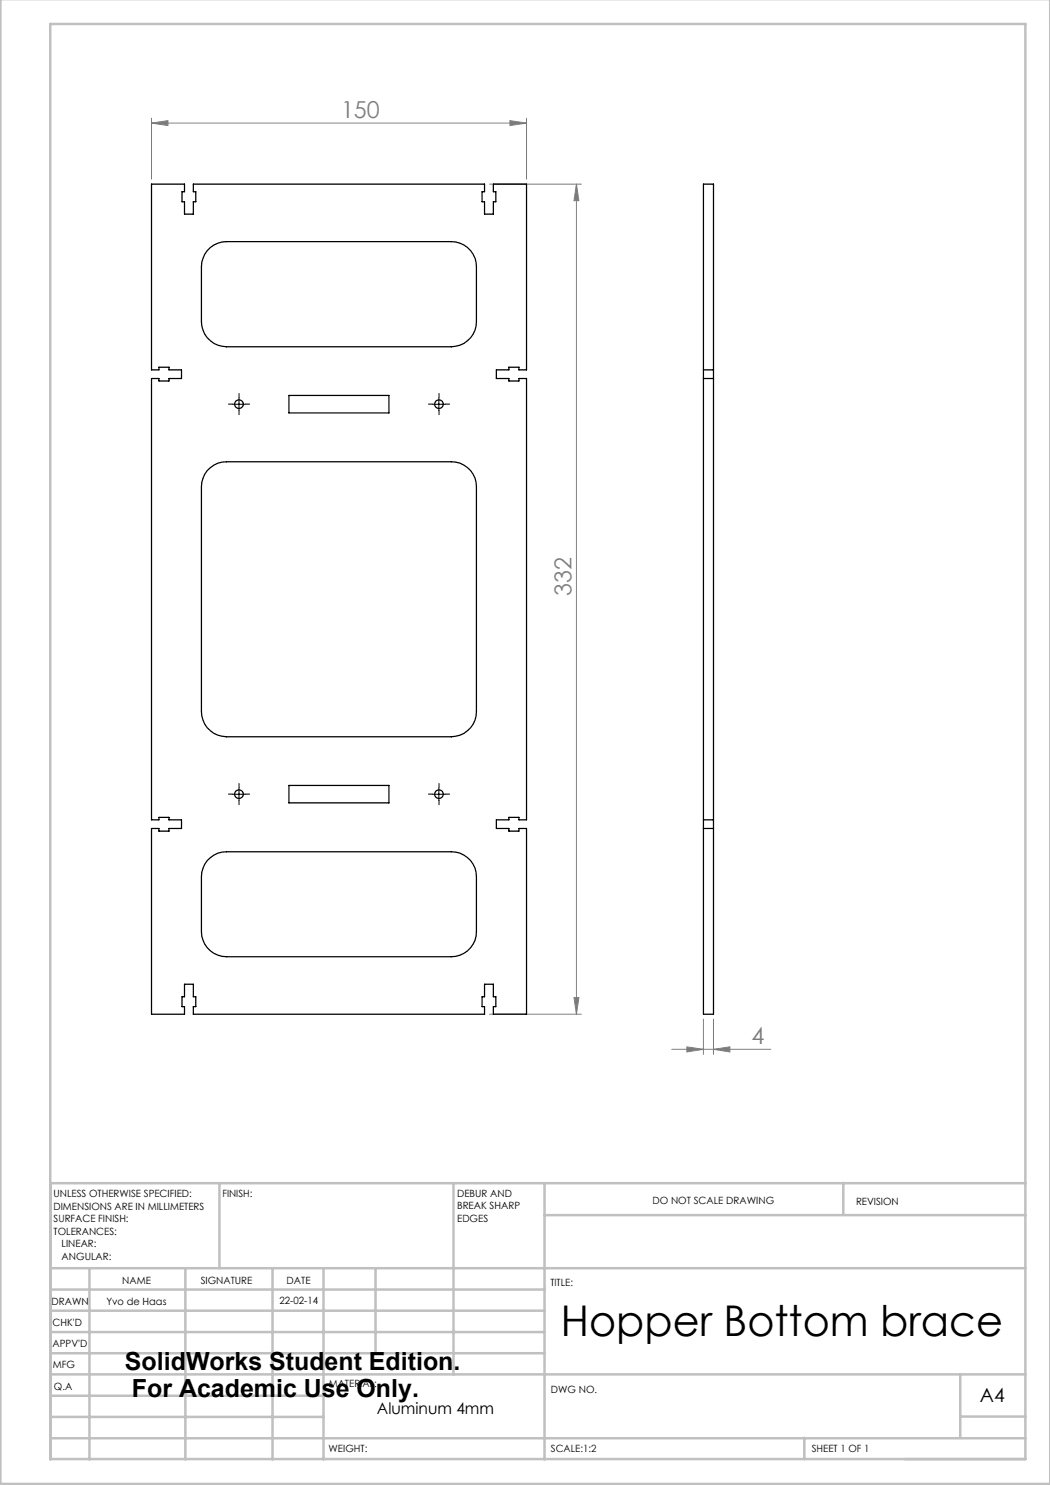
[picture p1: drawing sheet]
<svg xmlns="http://www.w3.org/2000/svg" width="210mm" height="297mm" viewBox="0 0 210 297" stroke-linecap="round" stroke-linejoin="round" font-family="sans-serif">
<g fill="none" stroke="#808080" stroke-width=".2">
<path d="M30.3 24.6l3.3-.5v1zM30.3 23.6v12.2M30.3 24.6h75M97.9 36.8h18.4M102 24.1l3.3 .5-3.3 .5zM105.3 23.6v12.2M115.3 36.8l.5 3.3h-1zM115.3 36.8v166M114.8 199.5h1l-.5 3.3zM97.9 202.8h18.4M134.3 209.9h19.9M137.4 209.4l3.3 .5-3.3 .5z"/>
<path d="M140.7 203.8v7.1M142.7 209.9l3.3-.5v1zM142.7 203.8v7.1"/>
</g>
<g fill="none" stroke="#000" stroke-width=".2" stroke-dasharray="15.2 1.3 1.3 1.3">
<path d="M47.8 79.6v-.9M87.8 79.6v-.9M46.6 80.8h-.9M47.8 82.1v.8M49.1 80.8h.8M86.6 80.8h-.9M87.8 82.1v.8M89.1 80.8h.8M46.6 158.8h-.9M47.8 157.6v-.9M49.1 158.8h.8M86.6 158.8h-.9"/>
<path d="M87.8 157.6v-.9M89.1 158.8h.8M47.8 160.1v.8M87.8 160.1v.8"/>
</g>
<path d="M47.8 79.6v2.5M87.8 79.6v2.5M46.5 80.9h2.5M86.5 80.9h2.5M46.5 158.9h2.5M47.8 157.6v2.5M86.5 158.9h2.5M87.8 157.6v2.5" fill="none" stroke="#000" stroke-width=".2"/>
<g fill="none" stroke="#c0c0c0" stroke-width=".5">
<path d="M.1 -.1v296.9h209.9v-296.9M10.1 4.8h195v287h-195zM43.9 236.6v17M90.7 236.6v38.3M108.9 236.6v55.3M168.7 236.6v6.3M205.1 236.6h-195v55.3M10.1 253.6h195M10.1 257.9h98.8M17.9 253.6v38.3M37.1 253.6v38.3M54.5 253.6v38.3"/>
<path d="M64.7 253.6v38.3M75.1 253.6v17M108.9 243h96.2M10.1 270.6h98.8M10.1 266.4h98.8M10.1 262.1h98.8M10.1 279.1h54.6M10.1 274.9h195M192.1 274.8v12.7M10.1 287.7h195M10.1 283.4h54.6M160.9 287.5v4.3"/>
<path d="M192.1 283.3h13"/>
</g>
<g fill="#808080">
<path d="M30.3 24.6l3.3-.5v1zM102 24.1l3.3 .5-3.3 .5zM137.4 209.4l3.3 .5-3.3 .5zM142.7 209.9l3.3-.5v1z"/>
<path d="M115.3 36.8l.5 3.3h-1zM114.8 199.5h1l-.5 3.3z"/>
</g>
<g fill="none" stroke="#000" stroke-width=".25">
<path d="M30.3 36.8h6.6v1.5h-.5v2.1h.5v2.4h1.8v-2.4h.5v-2.1h-.5v-1.5h58.2v1.5h-.5v2.1h.5v2.4h1.8v-2.4h.5v-2.1h-.5v-1.5h6.6v37.2h-1.5v-.6h-2v.6h-2.5v1.7h2.5v.5h2v-.5h1.5v88.3h-1.5v-.5h-2v.5h-2.5v1.7h2.5v.5h2v-.5h1.5v37.1h-6.6v-1.5h.5v-1.9h-.5v-2.6h-1.8v2.6h-.5v1.9h.5v1.5h-58.2v-1.5h.5v-1.9h-.5v-2.6h-1.8v2.6h-.5v1.9h.5v1.5h-6.6v-37.1h1.5v.5h2v-.5h2.5v-1.7h-2.5v-.5h-2v.5h-1.5v-88.3h1.5v.5h2v-.5h2.5v-1.7h-2.5v-.6h-2v.6h-1.5zM140.7 36.8h2v166h-2zM41.5 50.1a5 5 0 0 1 3.8-1.8h45a5 5 0 0 1 5 5v11a5 5 0 0 1-5 5.1h-45a5.1 5.1 0 0 1-5-5.1v-11a5.4 5.4 0 0 1 1.2-3.2zM57.8 79.1h20v3.5h-20zM140.7 75.7h2M140.7 74h2M41.5 94.1a5.2 5.2 0 0 1 3.8-1.7h45a5 5 0 0 1 5 4.9v45a5 5 0 0 1-5 5.1h-45a5.1 5.1 0 0 1-5-5.1v-45a5.4 5.4 0 0 1 1.2-3.2zM57.8 157.1h20v3.5h-20zM41.5 172.1a5.2 5.2 0 0 1 3.8-1.7h45a5 5 0 0 1 5 4.9v11a5 5 0 0 1-5 5h-45a5 5 0 0 1-5-5v-11a5.4 5.4 0 0 1 1.2-3.2zM140.7 164h2M140.7 165.7h2"/>
<circle cx="47.8" cy="80.8" r=".87"/>
<circle cx="87.8" cy="80.8" r=".87"/>
<circle cx="47.8" cy="158.8" r=".87"/>
<circle cx="87.8" cy="158.8" r=".87"/>
</g>
<text font-size="8.5" x="112.1" y="267.2">Hopper Bottom brace</text>
<g font-size="5">
<text x="25" y="273.9">SolidWorks Student Edition.</text>
<text x="26.4" y="279.4">For Academic Use Only.</text>
</g>
<g font-size="4.7" fill="#808080">
<text x="68.2" y="23.6">150</text>
<text x="114.3" y="119.2" transform="rotate(-90 114.3 119.2)">332</text>
<text x="150.3" y="208.8">4</text>
</g>
<text font-size="3.9" x="196" y="280.4">A4</text>
<text font-size="3.2" x="75.4" y="282.8">Aluminum 4mm</text>
<g font-size="2">
<text x="10.7" y="239.5">UNLESS OTHERWISE SPECIFIED:</text>
<text x="44.5" y="239.5">FINISH:</text>
<text x="91.4" y="239.4">DEBUR AND</text>
<text x="10.7" y="242">DIMENSIONS ARE IN MILLIMETERS</text>
<text x="10.7" y="244.5">SURFACE FINISH:</text>
<text x="91.4" y="241.9">BREAK SHARP</text>
<text x="91.4" y="244.4">EDGES</text>
<text x="130.5" y="240.8">DO NOT SCALE DRAWING</text>
<text x="171.2" y="241">REVISION</text>
<text x="10.7" y="247">TOLERANCES:</text>
<text x="12.3" y="249.5">LINEAR:</text>
<text x="12.3" y="252">ANGULAR:</text>
<text x="24.4" y="256.9">NAME</text>
<text x="40.1" y="256.8">SIGNATURE</text>
<text x="57.3" y="256.8">DATE</text>
<text x="110.1" y="257.1">TITLE:</text>
<text x="10.3" y="260.9">DRAWN</text>
<text x="21.3" y="261">Yvo de Haas</text>
<text x="55.9" y="260.8">22-02-14</text>
<text x="10.5" y="269.3">APPV'D</text>
<text x="10.5" y="265.2">CHK'D</text>
<text x="10.6" y="273.6">MFG</text>
<text x="10.8" y="278">Q.A</text>
<text x="65.8" y="277.4">MATERIAL:</text>
<text x="110.2" y="278.5">DWG NO.</text>
<text x="65.7" y="290.4">WEIGHT:</text>
<text x="110.2" y="290.5">SCALE:1:2</text>
<text x="162.4" y="290.4">SHEET 1 OF 1</text>
</g>
</svg>
